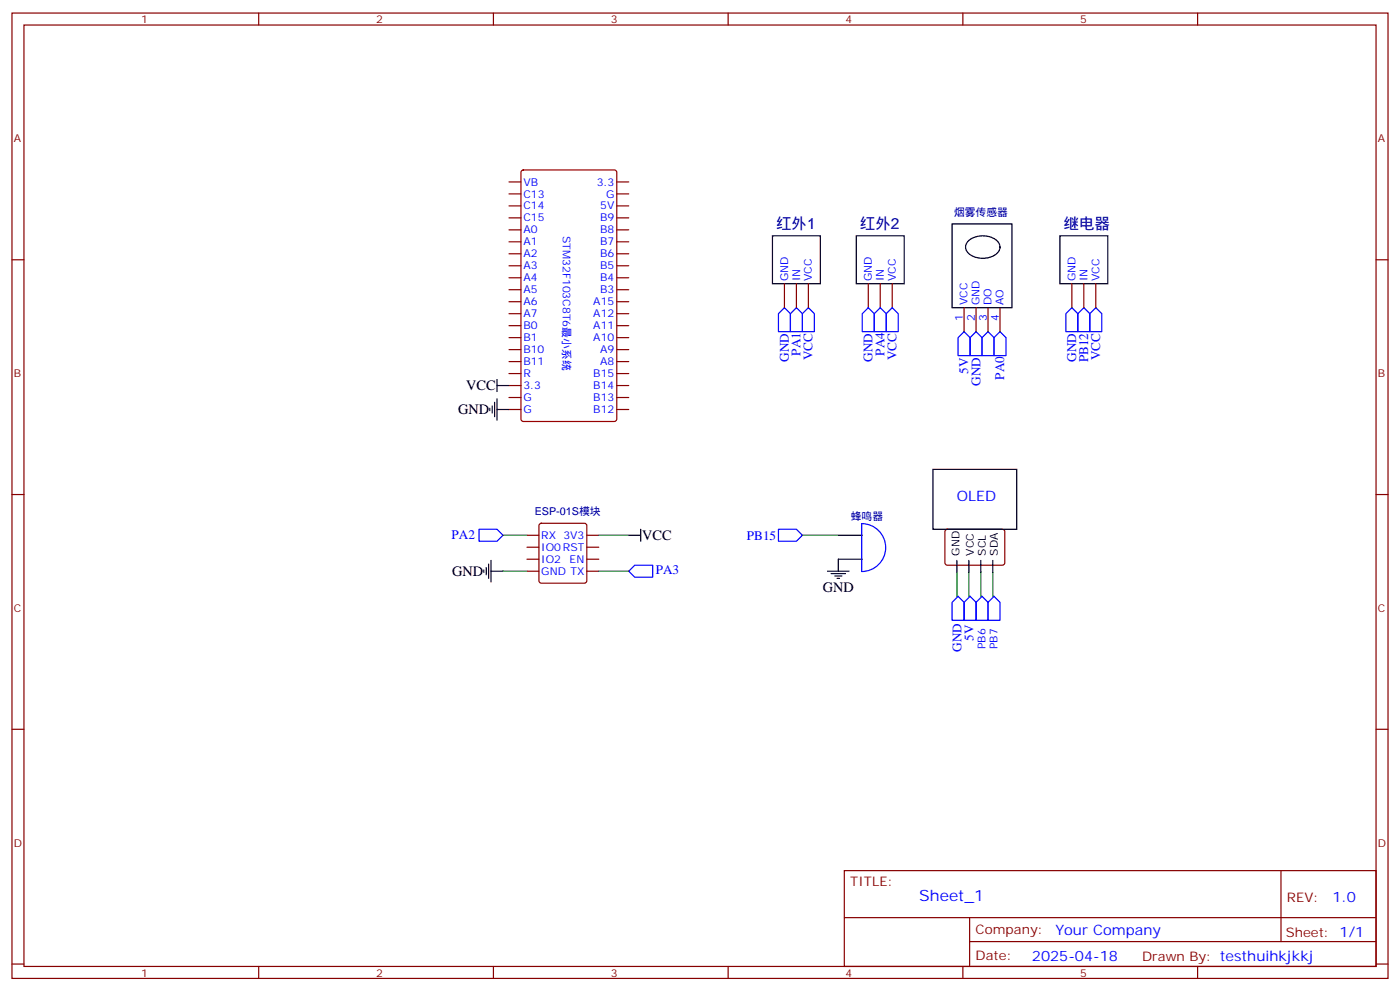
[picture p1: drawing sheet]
<svg xmlns="http://www.w3.org/2000/svg" width="412mm" height="292mm" viewBox="0 0 412 292" stroke-linecap="round" stroke-linejoin="round" font-family="sans-serif">
<g fill="none" stroke="#870000" stroke-width=".35">
<path d="M3.5 3.8h405.4v284.4h-405.4zM7.1 7.4h398.2v277.3h-398.2zM76.2 3.8v3.6M145.3 3.8v3.6M214.5 3.8v3.6M283.6 3.8v3.6M352.8 3.8v3.6M149.9 53.6h3.6M149.9 57.1h3.6M181.7 53.6h3.5M181.7 57.1h3.5M3.5 76.5h3.6"/>
<path d="M149.9 60.6h3.6M149.9 64.2h3.6M149.9 67.7h3.6M149.9 71.2h3.6M149.9 74.8h3.6M149.9 78.3h3.6M181.7 60.6h3.5M181.7 64.2h3.5M181.7 67.7h3.5M181.7 71.2h3.5M181.7 74.8h3.5M181.7 78.3h3.5"/>
<path d="M405.3 76.5h3.6M149.9 81.8h3.6M149.9 85.3h3.6M149.9 88.9h3.6M149.9 92.4h3.6M149.9 95.9h3.6M149.9 99.4h3.6M181.7 81.8h3.5M181.7 85.3h3.5M181.7 88.9h3.5M181.7 92.4h3.5M181.7 95.9h3.5"/>
<path d="M181.7 99.4h3.5M231.1 83.6v7M234.6 83.6v7M238.1 83.6v7M255.8 83.6v7M259.3 83.6v7M262.8 83.6v7M284 90.6v7.1M287.5 90.6v7.1M291 90.6v7.1M294.6 90.6v7.1M315.7 83.6v7"/>
<path d="M319.3 83.6v7M322.8 83.6v7M149.9 103h3.6M149.9 106.5h3.6M149.9 110h3.6M149.9 113.6h3.6M149.9 117.1h3.6M181.7 103h3.5M181.7 106.5h3.5M181.7 110h3.5M181.7 113.6h3.5M181.7 117.1h3.5"/>
<path d="M149.9 120.6h3.6M181.7 120.6h3.5M3.5 145.7h3.6M155.2 157.7h3.5M159 154.3l.5-.2h12.7l.5 .2 .2 .5v16.3l-.3 .5-.4 .2h-12.7l-.5-.3-.3-.4v-16.3zM172.9 157.7h3.5M278.6 156.1l.4-.2h16.5l.5 .7-.1 9.4-.6 .5-16.5-.1-.5-.6v-9.2zM405.3 145.7h3.6M155.2 161.2h3.5M155.2 164.7h3.5M155.2 168.2h3.5M172.9 161.2h3.5"/>
<path d="M172.9 164.7h3.5M172.9 168.2h3.5M3.5 214.8h3.6M405.3 214.8h3.6M248.7 256.4h156.6v28.3h-156.6zM377.3 256.5v20.8M248.7 270.3h156.5M285.6 277.3h119.6M285.6 270.3v14.1M3.5 284h3.6M76.2 284.7v3.5M145.3 284.7v3.5"/>
<path d="M214.5 284.7v3.5M283.6 284.7v3.5M352.8 284.7v3.5M405.3 284h3.6"/>
</g>
<path d="M153.7 50.3l.5-.2h26.8l.6 .4 .1 72.9-.5 .7h-27l-.7-.4v-72.9z" fill="none" stroke="#900" stroke-width=".35"/>
<g fill="none" stroke="#000" stroke-width=".35">
<path d="M227.5 69.5h14.2v14.1h-14.2zM252.2 69.5h14.1v14.1h-14.1zM280.5 65.9h17.6v24.7h-17.6zM285.1 71.1a6.5 6.5 0 0 1 9.2 .5 2.89 2.89 0 0 1-2.2 4 6.3 6.3 0 0 1-7.4-1.7 2.32 2.32 0 0 1 .4-2.8zM312.2 69.5h14.1v14.1h-14.1zM145 119.6v2.1M145.7 118.5v4.2M146.4 113.6h3.5M146.4 111.8v3.5M146.4 117.4v6.4M144.3 120.3v.7M146.4 120.6h3.5"/>
<path d="M274.8 138.3h24.7v17.6h-24.7zM185.2 157.7h3.5M188.7 155.9v3.5M246.9 157.7h7.1M142.5 167.9v.7M143.2 167.2v2.1M143.9 166.1v4.3M144.6 168.2h3.6M144.6 165.1v6.3M243.8 168.2h6.3M244.8 168.9h4.3M245.9 169.7h2.1"/>
<path d="M246.6 170.4h.7M254 164.7h-7.1v3.5M281.9 165.1v3.5M285.4 165.1v3.5M288.9 165.1v3.5M292.5 165.1v3.5"/>
</g>
<g fill="none" stroke="#00f" stroke-width=".35">
<path d="M231.1 90.6l1.7 1.8v5.3h-3.5v-5.3zM234.6 90.6l1.8 1.8v5.3h-3.6v-5.3zM238.1 90.6l1.8 1.8v5.3h-3.5v-5.3zM255.8 90.6l1.7 1.8v5.3h-3.5v-5.3zM259.3 90.6l1.8 1.8v5.3h-3.6v-5.3zM262.8 90.6l1.8 1.8v5.3h-3.5v-5.3zM284 97.7l1.8 1.7v5.3h-3.6v-5.3zM287.5 97.7l1.8 1.7v5.3h-3.5v-5.3zM291 97.7l1.8 1.7v5.3h-3.5v-5.3zM294.6 97.7l1.7 1.7v5.3h-3.5v-5.3zM315.7 90.6l1.8 1.8v5.3h-3.5v-5.3zM317.5 92.4l1.8-1.8 1.7 1.8v5.3h-3.5z"/>
<path d="M322.8 90.6l1.8 1.8v5.3h-3.6v-5.3zM141.1 155.9h5.3l1.8 1.8-1.8 1.7h-5.3zM229.3 155.9h5.3l1.8 1.8-1.8 1.7h-5.3zM253.8 154.2a7.1 7.1 0 0 1 7.1 7.1 7.1 7.1 0 0 1-7.1 7zM185.2 168.2l1.8-1.7h5.3v3.5h-5.3zM282.2 175.6l1.8 1.8v5.3h-3.5v-5.3zM284 177.4l1.8-1.8 1.7 1.8v5.3h-3.5zM287.5 177.4l1.8-1.8 1.7 1.8v5.3h-3.5zM291 177.4l1.8-1.8 1.8 1.8v5.3h-3.6z"/>
</g>
<path d="M148.2 157.7h7M176.4 157.7h8.8M236.4 157.7h10.5M148.2 168.2h7M176.4 168.2h8.8M281.9 168.6v7h.3M285.4 168.6v7h.4M288.9 168.6v7h.4M292.5 168.6v7h.3" fill="none" stroke="#008700" stroke-width=".35"/>
<g font-size="4.6" fill="#000080">
<text x="228.6" y="67.5">红外1</text>
<text x="253.3" y="67.5">红外2</text>
<text x="313.3" y="67.5">继电器</text>
</g>
<text font-size="4.6" fill="#00f" x="270.8" y="265.5">Sheet_1</text>
<g font-size="4.2">
<text x="137.3" y="114.9">VCC</text>
<text x="134.9" y="122">GND</text>
<text x="189.2" y="159">VCC</text>
<text x="133.2" y="169.6">GND</text>
<text x="242.4" y="174.3">GND</text>
</g>
<g font-size="4.2" fill="#00f">
<text x="281.9" y="147.4">OLED</text>
<text x="392.5" y="265.7">1.0</text>
<text x="310.9" y="275.3">Your Company</text>
<text x="304" y="283.1">2025-04-18</text>
</g>
<g font-size="3.9" fill="#00f">
<text x="232.3" y="106.5" transform="rotate(-90 232.3 106.5)">GND</text>
<text x="235.8" y="104.7" transform="rotate(-90 235.8 104.7)">PA1</text>
<text x="239.4" y="106.1" transform="rotate(-90 239.4 106.1)">VCC</text>
<text x="257" y="106.5" transform="rotate(-90 257 106.5)">GND</text>
<text x="260.5" y="104.7" transform="rotate(-90 260.5 104.7)">PA4</text>
<text x="264.1" y="106.1" transform="rotate(-90 264.1 106.1)">VCC</text>
<text x="317" y="106.5" transform="rotate(-90 317 106.5)">GND</text>
<text x="320.5" y="106.8" transform="rotate(-90 320.5 106.8)">PB12</text>
<text x="324" y="106.1" transform="rotate(-90 324 106.1)">VCC</text>
<text x="285.2" y="110" transform="rotate(-90 285.2 110)">5V</text>
<text x="288.8" y="113.6" transform="rotate(-90 288.8 113.6)">GND</text>
<text x="295.8" y="111.8" transform="rotate(-90 295.8 111.8)">PA0</text>
<text x="133" y="158.9">PA2</text>
<text x="220" y="158.9">PB15</text>
<text x="193.1" y="168.9">PA3</text>
<text x="286.8" y="188.7" transform="rotate(-90 286.8 188.7)">5V</text>
<text x="283.3" y="192" transform="rotate(-90 283.3 192)">GND</text>
</g>
<g font-size="3.9" fill="#800">
<text x="250.5" y="261">TITLE:</text>
<text x="379.1" y="265.7">REV:</text>
<text x="287.4" y="275.2">Company:</text>
<text x="378.7" y="275.8">Sheet: 1/1</text>
<text x="287.4" y="282.9">Date:</text>
<text x="336.4" y="283">Drawn By: testhuihkjkkj</text>
</g>
<g font-size="3.2" fill="#800">
<text x="41.6" y="6.8">1</text>
<text x="110.8" y="6.8">2</text>
<text x="179.9" y="6.8">3</text>
<text x="249.1" y="6.8">4</text>
<text x="318.2" y="6.8">5</text>
<text x="4.1" y="41.9">A</text>
<text x="405.9" y="41.9">A</text>
<text x="4.1" y="111.1">B</text>
<text x="405.9" y="111.1">B</text>
<text x="4.1" y="180.2">C</text>
<text x="405.9" y="180.2">C</text>
<text x="4.1" y="249.4">D</text>
<text x="405.9" y="249.4">D</text>
<text x="41.6" y="287.7">1</text>
<text x="110.8" y="287.7">2</text>
<text x="179.9" y="287.7">3</text>
<text x="249.1" y="287.7">4</text>
<text x="318.2" y="287.7">5</text>
</g>
<g font-size="3.2" fill="#00f">
<text x="154.2" y="54.6">VB</text>
<text x="154.2" y="58.2">C13</text>
<text x="175.8" y="54.6">3.3</text>
<text x="178.5" y="58.2">G</text>
<text x="154.2" y="61.7">C14</text>
<text x="154.2" y="65.2">C15</text>
<text x="176.8" y="65.2">B9</text>
<text x="176.8" y="61.7">5V</text>
<text x="154.2" y="68.8">A0</text>
<text x="165.8" y="69.5" transform="rotate(90 165.8 69.5)">STM32F103C8T6最小系统</text>
<text x="176.8" y="68.8">B8</text>
<text x="154.2" y="72.3">A1</text>
<text x="154.2" y="75.8">A2</text>
<text x="176.8" y="75.8">B6</text>
<text x="176.8" y="72.3">B7</text>
<text x="154.2" y="79.3">A3</text>
<text x="154.2" y="82.9">A4</text>
<text x="176.8" y="82.9">B4</text>
<text x="176.8" y="79.3">B5</text>
<text x="232.1" y="82.9" transform="rotate(-90 232.1 82.9)">GND</text>
<text x="235.7" y="82.9" transform="rotate(-90 235.7 82.9)">IN</text>
<text x="239.2" y="82.9" transform="rotate(-90 239.2 82.9)">VCC</text>
<text x="256.8" y="82.9" transform="rotate(-90 256.8 82.9)">GND</text>
<text x="260.3" y="82.9" transform="rotate(-90 260.3 82.9)">IN</text>
<text x="263.9" y="82.9" transform="rotate(-90 263.9 82.9)">VCC</text>
<text x="316.8" y="82.9" transform="rotate(-90 316.8 82.9)">GND</text>
<text x="320.3" y="82.9" transform="rotate(-90 320.3 82.9)">IN</text>
<text x="323.8" y="82.9" transform="rotate(-90 323.8 82.9)">VCC</text>
<text x="154.2" y="86.4">A5</text>
<text x="154.2" y="89.9">A6</text>
<text x="174.8" y="89.9">A15</text>
<text x="176.8" y="86.4">B3</text>
<text x="285" y="89.9" transform="rotate(-90 285 89.9)">VCC</text>
<text x="288.6" y="89.9" transform="rotate(-90 288.6 89.9)">GND</text>
<text x="292.1" y="89.9" transform="rotate(-90 292.1 89.9)">DO</text>
<text x="295.6" y="89.9" transform="rotate(-90 295.6 89.9)">AO</text>
<text x="154.2" y="93.5">A7</text>
<text x="174.8" y="93.5">A12</text>
<text x="283.6" y="94.4" transform="rotate(-90 283.6 94.4)">1</text>
<text x="287.2" y="94.4" transform="rotate(-90 287.2 94.4)">2</text>
<text x="290.7" y="94.4" transform="rotate(-90 290.7 94.4)">3</text>
<text x="294.2" y="94.4" transform="rotate(-90 294.2 94.4)">4</text>
<text x="154.2" y="97">B0</text>
<text x="154.2" y="100.5">B1</text>
<text x="174.8" y="100.5">A10</text>
<text x="174.8" y="97">A11</text>
<text x="154.2" y="104">B10</text>
<text x="154.2" y="107.6">B11</text>
<text x="176.8" y="107.6">A8</text>
<text x="176.8" y="104">A9</text>
<text x="154.2" y="111.1">R</text>
<text x="174.8" y="111.1">B15</text>
<text x="154.2" y="114.6">3.3</text>
<text x="154.2" y="118.1">G</text>
<text x="174.8" y="118.1">B13</text>
<text x="174.8" y="114.6">B14</text>
<text x="154.2" y="121.7">G</text>
<text x="174.8" y="121.7">B12</text>
<text x="159.5" y="158.7">RX 3V3</text>
<text x="159.5" y="162.2">IO0RST</text>
<text x="159.5" y="165.8">IO2</text>
<text x="167.8" y="165.8">EN</text>
<text x="159.5" y="169.3">GND TX</text>
<text x="290.3" y="191.2" transform="rotate(-90 290.3 191.2)">PB6</text>
<text x="293.9" y="191.2" transform="rotate(-90 293.9 191.2)">PB7</text>
</g>
<g font-size="3.2" fill="#000080">
<text x="281" y="63.6">烟雾传感器</text>
<text x="157.5" y="151.7">ESP-01S模块</text>
<text x="250.6" y="153.2">蜂鸣器</text>
</g>
<g font-size="3.2">
<text x="282.6" y="163.7" transform="rotate(-90 282.6 163.7)">GND</text>
<text x="286.8" y="163.7" transform="rotate(-90 286.8 163.7)">VCC</text>
<text x="290.4" y="163.7" transform="rotate(-90 290.4 163.7)">SCL</text>
<text x="293.9" y="163.7" transform="rotate(-90 293.9 163.7)">SDA</text>
</g>
</svg>
